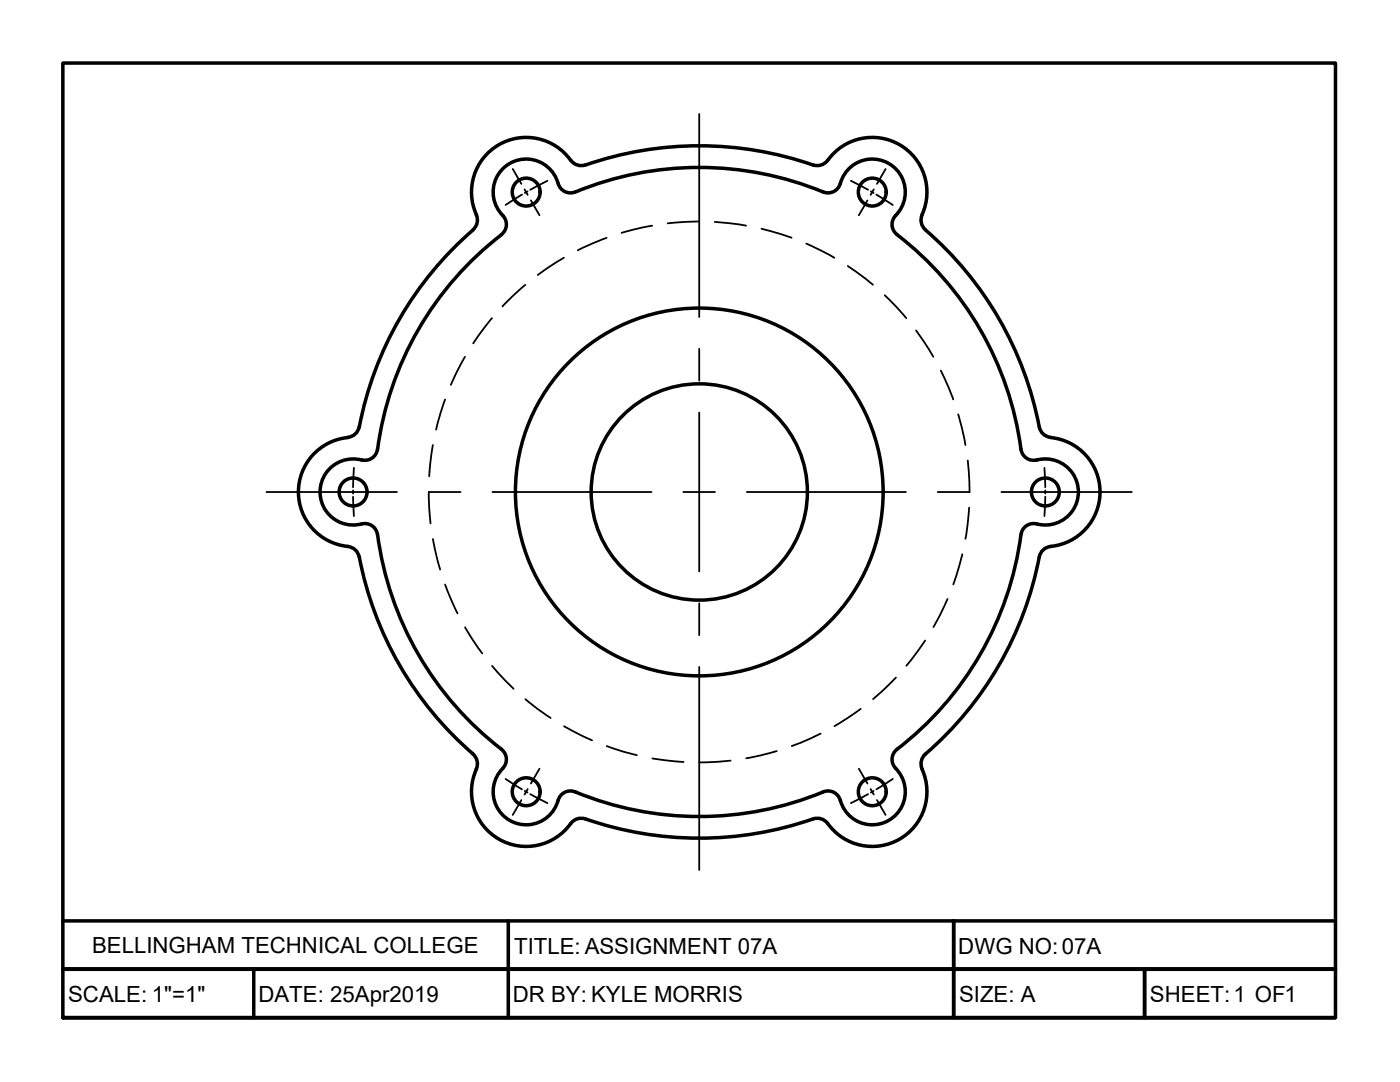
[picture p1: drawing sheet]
<svg xmlns="http://www.w3.org/2000/svg" width="279mm" height="216mm" viewBox="0 0 279 216" stroke-linecap="round" stroke-linejoin="round" font-family="sans-serif">
<!-- layer: TitleBox -->
<path d="M12.5 183.8h254M50.6 193.4v9.7M101.4 183.8v19.3M190.3 183.8v19.3zM228.4 193.4v9.7M266.5 193.4h-254h254M12.5 203.1v-190.5h254v190.5h-254h254" fill="none" stroke="#000" stroke-width=".7"/>
<!-- layer: Object -->
<g fill="none" stroke="#000" stroke-width=".7">
<path d="M111.4 36.6a6.6 6.6 0 0 0-9.9-3.8 6.6 6.6 0 0 0-.9 10.5 2.53 2.53 0 0 1-.5 3.5 65.5 65.5 0 0 0-24.9 43.3 2.53 2.53 0 0 1-3 1.7M111.4 36.6a2.57 2.57 0 0 0 3.4 1.7 65.1 65.1 0 0 1 49.9 .1 2.56 2.56 0 0 0 3-1.8 6.6 6.6 0 0 1 9.9-3.8 6.6 6.6 0 0 1 .9 10.5 2.56 2.56 0 0 0 .5 3.5 65.1 65.1 0 0 1 24.9 43.3 2.53 2.53 0 0 0 3 1.7M94.4 45.9a69.1 69.1 0 0 0-22.7 39.3M95.1 42.9a2.53 2.53 0 0 1-.7 2.9M95.1 42.9a11 11 0 0 1 4.7-14.2 11 11 0 0 1 14.5 3.7 2.64 2.64 0 0 0 2.5 .5 69.9 69.9 0 0 1 46 .1 2.6 2.6 0 0 0 2.4-1 10.9 10.9 0 0 1 14.3-3.1 10.9 10.9 0 0 1 4.5 14M184 42.9a2.53 2.53 0 0 0 .7 2.9M184.7 45.9a69.1 69.1 0 0 1 22.7 39.3M69.4 87.3a10.9 10.9 0 0 0-9.8 10.9 10.9 10.9 0 0 0 9.8 10.8M71.7 85.2a2.53 2.53 0 0 1-2.3 2.1M72.2 91.8a6.6 6.6 0 0 0-8.3 6.6 6.6 6.6 0 0 0 8.7 6.1 2.53 2.53 0 0 1 2.7 2.2 65.3 65.3 0 0 0 25.1 43.1 2.53 2.53 0 0 1-.1 3.5 6.6 6.6 0 0 0 1.4 10.4 6.6 6.6 0 0 0 9.7-4M206.9 91.8a6.6 6.6 0 0 1 8.3 6.6 6.6 6.6 0 0 1-8.7 6.1 2.53 2.53 0 0 0-2.7 2.2 65.1 65.1 0 0 1-25.1 43.1 2.53 2.53 0 0 0 .1 3.5 6.6 6.6 0 0 1-1.6 10.5 6.6 6.6 0 0 1-9.7-4.5 2.53 2.53 0 0 0-3.2-1.3 65 65 0 0 1-49.9-.1 2.53 2.53 0 0 0-3 1.8M207.4 85.2a2.53 2.53 0 0 0 2.3 2.1"/>
<path d="M209.7 87.3a10.9 10.9 0 0 1 9.8 10.9 10.9 10.9 0 0 1-9.8 10.8M69.4 109a2.53 2.53 0 0 1 2.3 2.1M71.7 111.1a69.1 69.1 0 0 0 22.7 39.4M209.7 109a2.57 2.57 0 0 0-2.3 2.1 69.1 69.1 0 0 1-22.7 39.4M94.4 150.5a2.53 2.53 0 0 1 .7 2.9M95.1 153.4a10.9 10.9 0 0 0 4.5 14 10.9 10.9 0 0 0 14.3-3.1M184 153.4a10.9 10.9 0 0 1-4.5 14 10.9 10.9 0 0 1-14.3-3.1M184.7 150.5a2.53 2.53 0 0 0-.7 2.9M113.9 164.3a2.53 2.53 0 0 1 2.9-.9 69.8 69.8 0 0 0 46-.1 2.53 2.53 0 0 1 2.4 1"/>
<circle cx="105" cy="38.3" r="2.78"/>
<circle cx="174.1" cy="38.3" r="2.78"/>
<circle cx="70.5" cy="98.2" r="2.78"/>
<circle cx="139.6" cy="98.2" r="36.7"/>
<circle cx="139.6" cy="98.2" r="21.6"/>
<circle cx="208.6" cy="98.2" r="2.78"/>
<circle cx="105" cy="158" r="2.78"/>
<circle cx="174.1" cy="158" r="2.78"/>
</g>
<!-- layer: Hidden -->
<g fill="none" stroke="#000" stroke-width=".36">
<path d="M104.8 56.8l-4.5 4.3M112.5 51.4l-5.2 3.5M121.1 47.5l-5.8 2.4M130.1 45l-6 1.5M139.5 44.2l-6.2 .4M142.7 44.3l6.2 .7M152 45.6l6 1.8M160.9 48.6l5.6 2.8M169.2 53.1l5 3.7M176.6 58.9l2.4 2.4 1.9 2.2M88.8 79.7l-.9 2.7-.9 3.3M92.8 71.2l-2.8 5.6"/>
<path d="M98.2 63.5l-3.8 5M182.8 65.9l3.5 5.3M187.8 73.9l2.4 5.8M85.6 98.2l.3 6.2M86.4 88.8l-.7 6.2M191.2 82.7l1.5 6.1M193.1 91.9l.4 6.3M86.4 107.6l1.4 6.1M88.8 116.6l2.5 5.8M189.1 119.5l-1.5 3.3-1.3 2.3M192.1 110.6l-1.8 6M193.4 101.3l-.7 6.2"/>
<path d="M92.8 125.2l3.5 5.2M98.2 132.9l4.3 4.5M104.9 139.5l2.3 1.9 2.7 1.9M178.8 135.2l-4.6 4.3M184.6 127.8l-3.7 5M112.6 144.9l5.6 2.8M121.1 148.9l3.2 1.1 2.8 .7M130.2 151.3l6.2 .7M145.8 151.8l-6.3 .3M155 149.9l-3.3 .9-2.8 .5M163.8 146.4l-5.8 2.5M171.8 141.4l-5.3 3.5"/>
</g>
<!-- layer: Center -->
<g fill="none" stroke="#000" stroke-width=".36">
<path d="M102.3 33.7l1.7 3M104.2 38.8l-3.3 2.1M104.7 37.8l.6 1.1M105.3 38.2l-.6 .3M106 40l1.7 3M109.3 36.1l-3.5 1.8M139.5 22.7v40.6M169.8 36.1l3.4 1.8M173.1 40l-1.7 3M173.8 38.2l.5 .3M174.4 37.8l-.6 1.1M174.9 38.8l3.3 2.1"/>
<path d="M176.7 33.7l-1.7 3M139.5 69.6v6.4M53.2 98.2h26M70.5 97.9v.6M70.5 99.1l.1 3.9M70.6 93.4l-.1 3.8M85.6 98.2h6.3M98.3 98.2h31.7M136.4 98.2h6.3M139.5 82.3v31.7M149 98.2h31.8M187.1 98.2h6.4"/>
<path d="M199.8 98.2h26.1M208.4 93.4l.2 3.8M208.6 99.1l-.2 3.9M208.6 97.8v.7M139.5 120.4v6.3M139.5 133.1v40.5M100.9 155.4l3.3 2.1M104 159.6l-1.7 3M104.7 157.8l.6 .3M105.3 157.4l-.6 1.1M105.8 158.5l3.5 1.8M107.7 153.4l-1.7 2.9"/>
<path d="M171.4 153.4l1.7 2.9M173.2 158.5l-3.4 1.8M173.8 157.4l.6 1.1M174.3 157.8l-.5 .3M175 159.6l1.7 3M178.2 155.4l-3.3 2.1"/>
</g>
<g font-size="4.4">
<text x="18.4" y="190.2">BELLINGHAM TECHNICAL COLLEGE</text>
<text x="102.6" y="190.4">TITLE: ASSIGNMENT 07A</text>
<text x="191.3" y="190.3">DWG NO:07A</text>
<text x="13.6" y="200">SCALE: 1&quot;=1&quot;</text>
<text x="51.6" y="200">DATE: 25Apr2019</text>
<text x="102.4" y="200">DR BY: KYLE MORRIS</text>
<text x="191.4" y="200">SIZE: A</text>
<text x="229.5" y="200">SHEET:1 OF1</text>
</g>
</svg>
